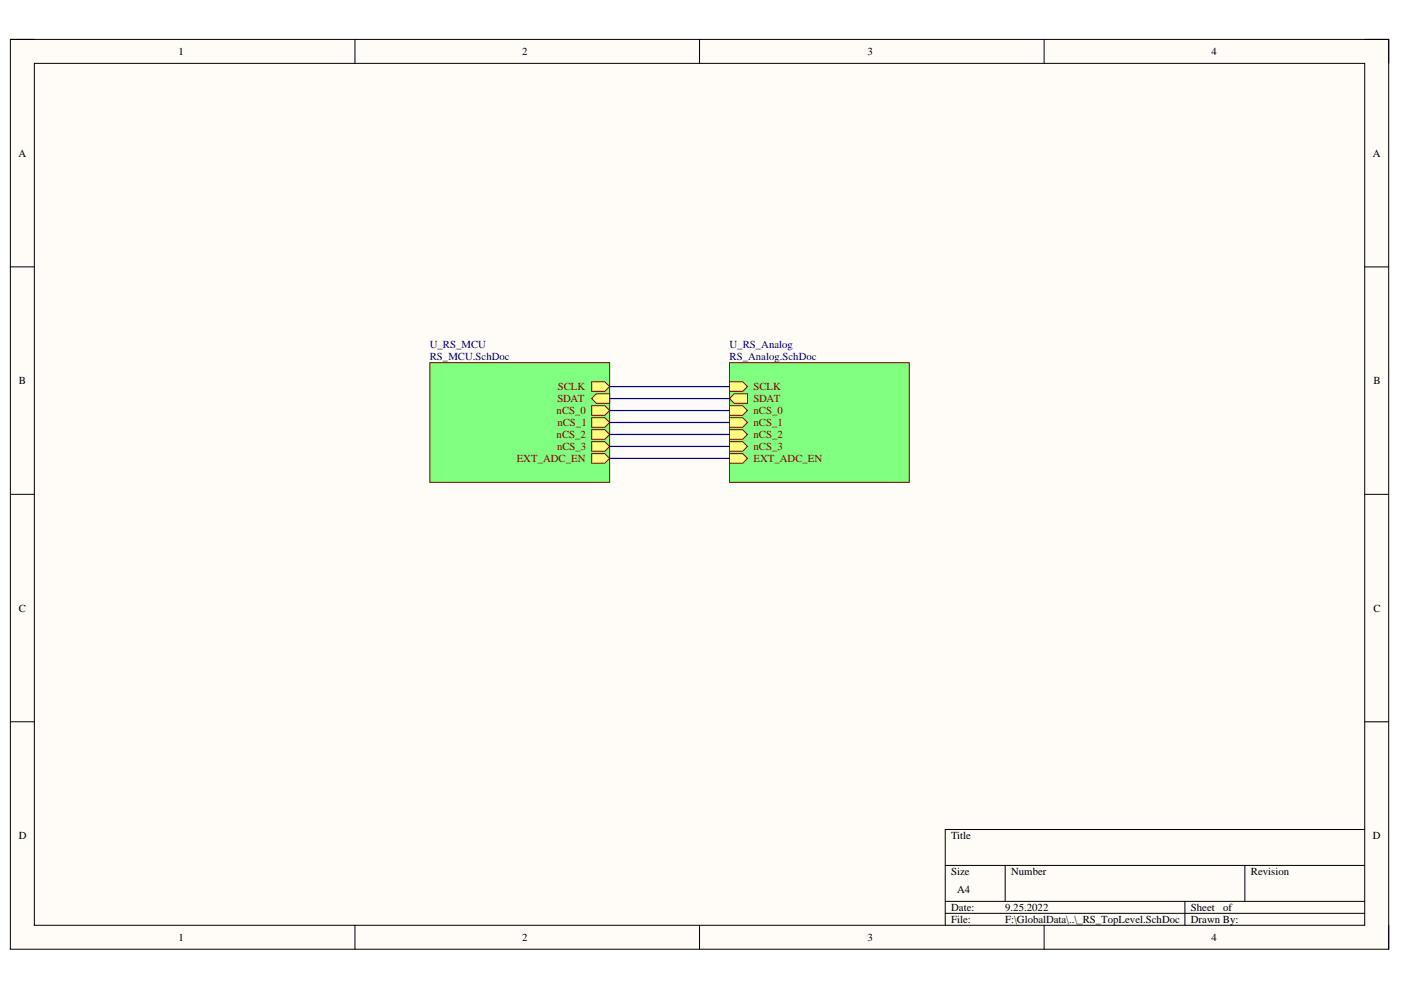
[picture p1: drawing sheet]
<svg xmlns="http://www.w3.org/2000/svg" width="297mm" height="210mm" viewBox="0 0 297 210" stroke-linecap="round" stroke-linejoin="round" font-family="sans-serif">
<path d="M2.2 8.4h292.2v192.9h-292.2z" fill-rule="evenodd" fill="#fffcf8"/>
<path d="M2.2 8.4h292.2v192.9h-292.2z" fill="none" stroke="#000" stroke-width=".21"/>
<path d="M7.3 13.4h282v182.8h-282z" fill-rule="evenodd" fill="#fffcf8"/>
<g fill="none" stroke="#000" stroke-width=".21">
<path d="M2.2 8.4h5.1M7.3 13.4h282v182.8h-282zM75.3 8.4v5M148.3 8.4v5M221.4 8.4v5M289.3 8.4h5.1v5M2.2 56.6h5.1M289.3 56.6h5.1M2.2 104.8h5.1M289.3 104.8h5.1M2.2 153h5.1M289.3 153h5.1"/>
<path d="M289.3 175.9h-88.9v20.3M75.3 196.2v5.1M148.3 196.2v5.1M200.4 183.5h88.9M200.4 191.1h88.9M200.4 193.6h88.9M213.1 183.5v7.6M221.4 196.2v5.1M251.2 191.1v5.1M263.9 183.5v7.6M294.4 196.2v5.1"/>
</g>
<path d="M91.1 76.9h38.2v25.4h-38.2z" fill-rule="evenodd" fill="#80ff80"/>
<path d="M91.1 76.9h38.2v25.4h-38.2z" fill="none" stroke="#800000" stroke-width=".21"/>
<path d="M125.4 84.5l1.1-1h2.8v2h-2.8z" fill-rule="evenodd" fill="#ffff80"/>
<path d="M125.4 84.5l1.1-1h2.8v2h-2.8z" fill="none" stroke="#800000" stroke-width=".21"/>
<path d="M125.4 81h2.8l1.1 1-1.1 1h-2.8z" fill-rule="evenodd" fill="#ffff80"/>
<path d="M125.4 81h2.8l1.1 1-1.1 1h-2.8z" fill="none" stroke="#800000" stroke-width=".21"/>
<path d="M125.4 86h2.8l1.1 1-1.1 1.1h-2.8z" fill-rule="evenodd" fill="#ffff80"/>
<path d="M125.4 86h2.8l1.1 1-1.1 1.1h-2.8z" fill="none" stroke="#800000" stroke-width=".21"/>
<path d="M125.4 88.6h2.8l1.1 1-1.1 1h-2.8z" fill-rule="evenodd" fill="#ffff80"/>
<path d="M125.4 88.6h2.8l1.1 1-1.1 1h-2.8z" fill="none" stroke="#800000" stroke-width=".21"/>
<path d="M125.4 91.1h2.8l1.1 1-1.1 1h-2.8z" fill-rule="evenodd" fill="#ffff80"/>
<path d="M125.4 91.1h2.8l1.1 1-1.1 1h-2.8z" fill="none" stroke="#800000" stroke-width=".21"/>
<path d="M125.4 93.6h2.8l1.1 1.1-1.1 1h-2.8z" fill-rule="evenodd" fill="#ffff80"/>
<path d="M125.4 93.6h2.8l1.1 1.1-1.1 1h-2.8z" fill="none" stroke="#800000" stroke-width=".21"/>
<path d="M125.4 96.2h2.8l1.1 1-1.1 1h-2.8z" fill-rule="evenodd" fill="#ffff80"/>
<path d="M125.4 96.2h2.8l1.1 1-1.1 1h-2.8z" fill="none" stroke="#800000" stroke-width=".21"/>
<path d="M154.7 76.9h38.1v25.4h-38.1z" fill-rule="evenodd" fill="#80ff80"/>
<path d="M154.7 76.9h38.1v25.4h-38.1z" fill="none" stroke="#800000" stroke-width=".21"/>
<path d="M154.7 84.5l1-1h2.8v2h-2.8z" fill-rule="evenodd" fill="#ffff80"/>
<path d="M154.7 84.5l1-1h2.8v2h-2.8z" fill="none" stroke="#800000" stroke-width=".21"/>
<path d="M154.7 81h2.8l1 1-1 1h-2.8z" fill-rule="evenodd" fill="#ffff80"/>
<path d="M154.7 81h2.8l1 1-1 1h-2.8z" fill="none" stroke="#800000" stroke-width=".21"/>
<path d="M154.7 86h2.8l1 1-1 1.1h-2.8z" fill-rule="evenodd" fill="#ffff80"/>
<path d="M154.7 86h2.8l1 1-1 1.1h-2.8z" fill="none" stroke="#800000" stroke-width=".21"/>
<path d="M154.7 88.6h2.8l1 1-1 1h-2.8z" fill-rule="evenodd" fill="#ffff80"/>
<path d="M154.7 88.6h2.8l1 1-1 1h-2.8z" fill="none" stroke="#800000" stroke-width=".21"/>
<path d="M154.7 91.1h2.8l1 1-1 1h-2.8z" fill-rule="evenodd" fill="#ffff80"/>
<path d="M154.7 91.1h2.8l1 1-1 1h-2.8z" fill="none" stroke="#800000" stroke-width=".21"/>
<path d="M154.7 93.6h2.8l1 1.1-1 1h-2.8z" fill-rule="evenodd" fill="#ffff80"/>
<path d="M154.7 93.6h2.8l1 1.1-1 1h-2.8z" fill="none" stroke="#800000" stroke-width=".21"/>
<path d="M154.7 96.2h2.8l1 1-1 1h-2.8z" fill-rule="evenodd" fill="#ffff80"/>
<path d="M154.7 96.2h2.8l1 1-1 1h-2.8z" fill="none" stroke="#800000" stroke-width=".21"/>
<path d="M129.3 82h25.4M129.3 84.5h25.4M129.3 87h25.4M129.3 89.6h25.4M129.3 92.1h25.4M129.3 94.7h25.4M129.3 97.2h25.4" fill="none" stroke="#000080" stroke-width=".25"/>
<g font-size="2.3">
<text x="37.8" y="11.7">1</text>
<text x="110.7" y="11.7">2</text>
<text x="183.9" y="11.7">3</text>
<text x="256.8" y="11.7">4</text>
<text x="3.9" y="33.2">A</text>
<text x="291" y="33.2">A</text>
<text x="4" y="81.4">B</text>
<text x="291.2" y="81.4">B</text>
<text x="4" y="129.7">C</text>
<text x="291.2" y="129.7">C</text>
<text x="4" y="177.9">D</text>
<text x="201.7" y="177.9">Title</text>
<text x="291.1" y="177.9">D</text>
<text x="201.7" y="185.5">Size</text>
<text x="214.4" y="185.5">Number</text>
<text x="265.2" y="185.5">Revision</text>
<text x="202.9" y="189.3">A4</text>
<text x="201.7" y="193.1">Date:</text>
<text x="201.7" y="195.6">File:</text>
<text x="213.1" y="193.1">9.25.2022</text>
<text x="213.1" y="195.6">F:\GlobalData\..\_RS_TopLevel.SchDoc</text>
<text x="252.5" y="193.1">Sheet</text>
<text x="252.5" y="195.6">Drawn By:</text>
<text x="259.3" y="193.1">of</text>
<text x="37.8" y="199.5">1</text>
<text x="110.7" y="199.5">2</text>
<text x="183.9" y="199.5">3</text>
<text x="256.8" y="199.5">4</text>
</g>
<g font-size="2.3" fill="#000080">
<text x="91.1" y="73.8">U_RS_MCU</text>
<text x="91.1" y="76.4">RS_MCU.SchDoc</text>
<text x="154.7" y="73.8">U_RS_Analog</text>
<text x="154.7" y="76.4">RS_Analog.SchDoc</text>
</g>
<g font-size="2.3" fill="#800000">
<text x="118.3" y="82.7">SCLK</text>
<text x="159.8" y="82.7">SCLK</text>
<text x="118" y="87.8">nCS_0</text>
<text x="118.2" y="85.2">SDAT</text>
<text x="159.8" y="85.2">SDAT</text>
<text x="159.8" y="87.8">nCS_0</text>
<text x="118" y="92.9">nCS_2</text>
<text x="118.1" y="95.4">nCS_3</text>
<text x="118.2" y="90.3">nCS_1</text>
<text x="159.8" y="90.3">nCS_1</text>
<text x="159.8" y="92.9">nCS_2</text>
<text x="159.8" y="95.4">nCS_3</text>
<text x="109.6" y="98">EXT_ADC_EN</text>
<text x="159.8" y="98">EXT_ADC_EN</text>
</g>
</svg>
